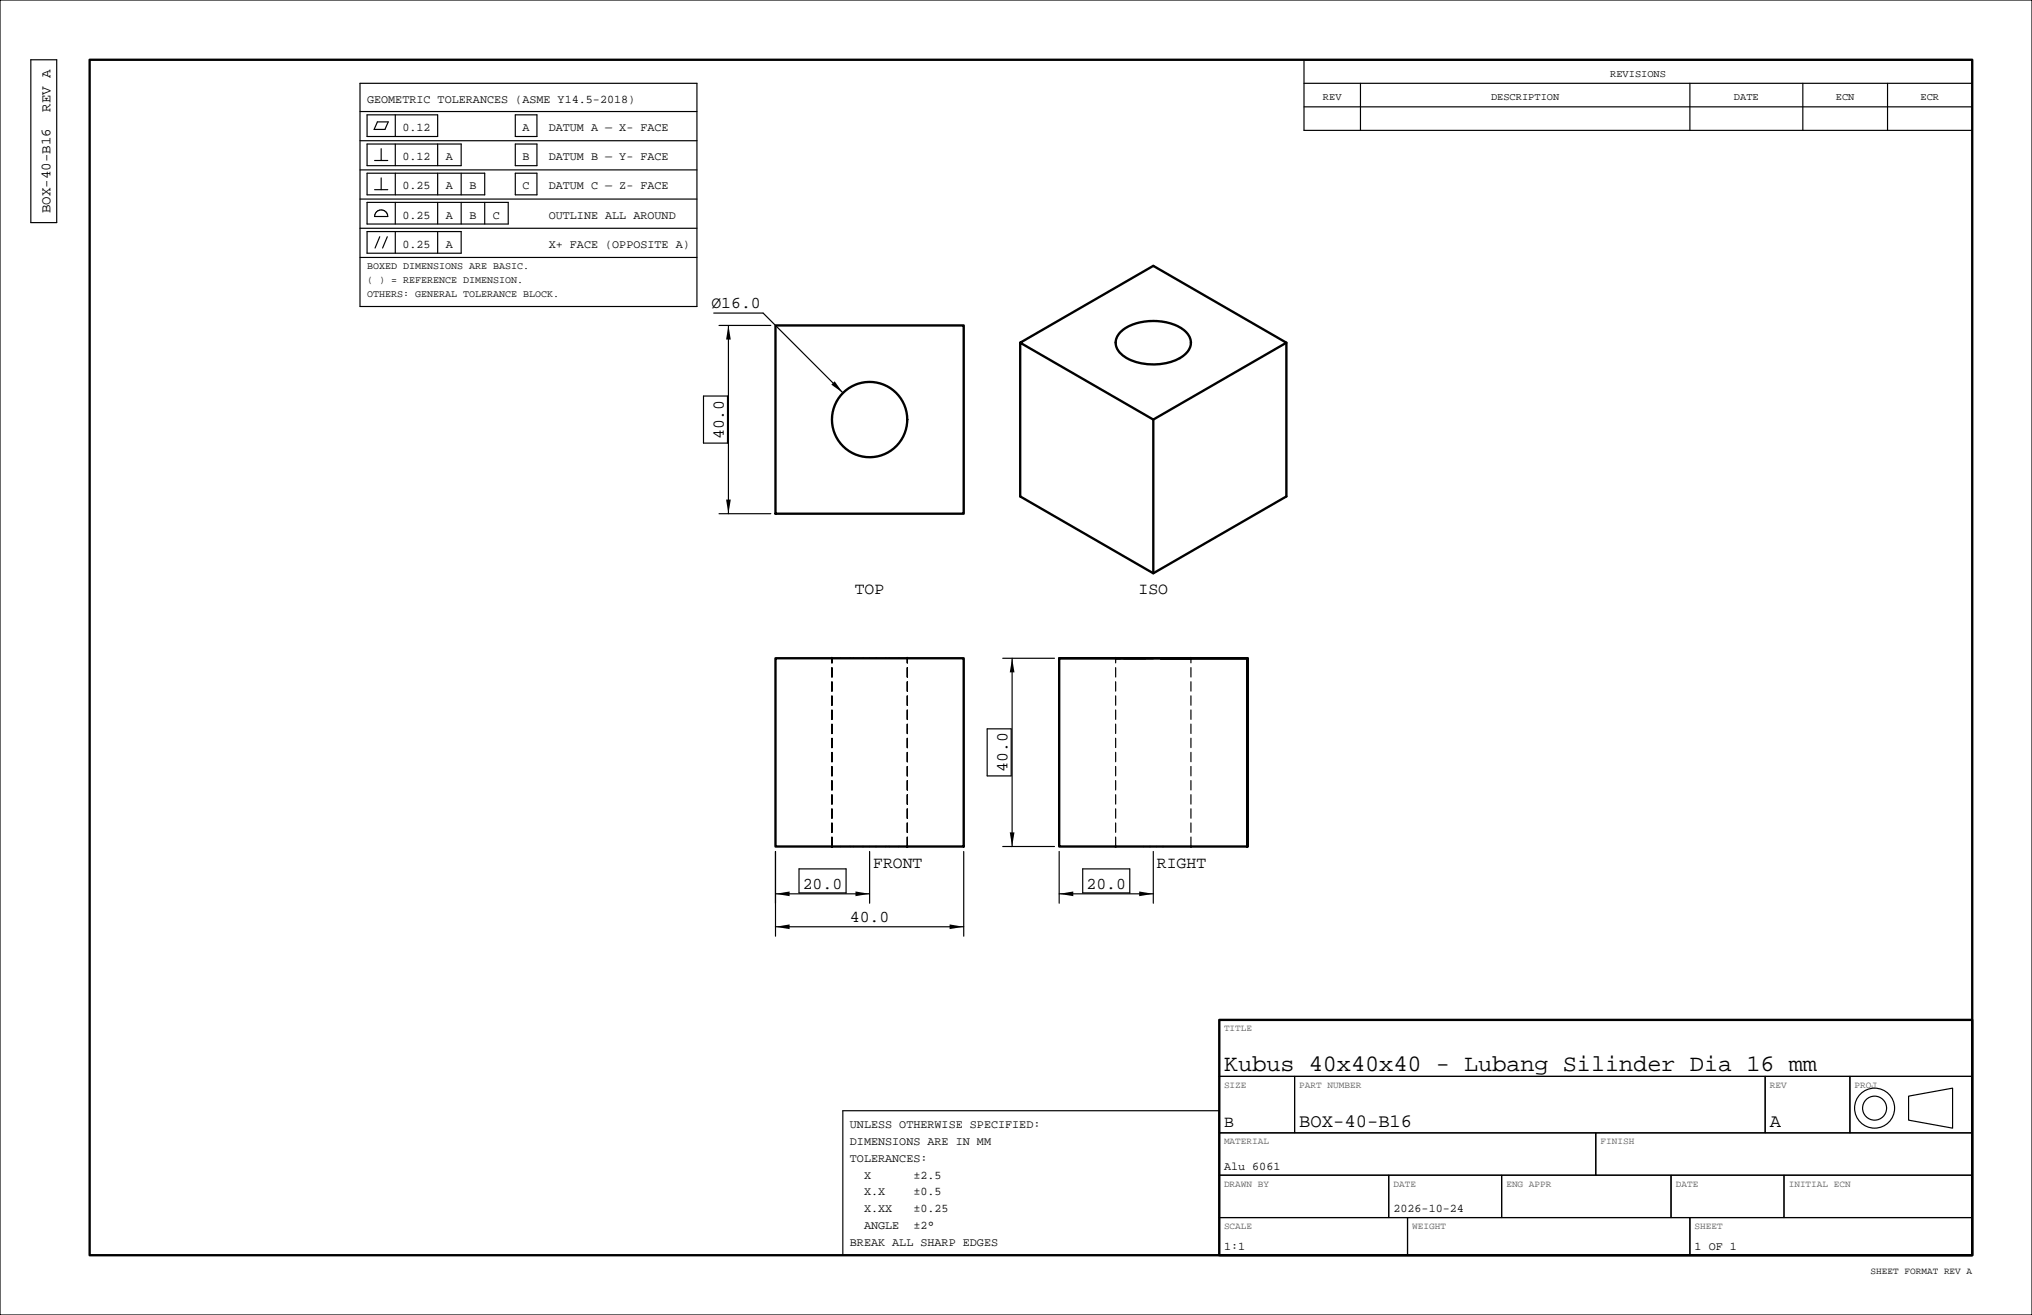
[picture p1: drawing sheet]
<svg xmlns="http://www.w3.org/2000/svg" width="432mm" height="279mm" viewBox="0 0 432 279" stroke-linecap="round" stroke-linejoin="round" font-family="sans-serif">
<!-- layer: BORDER -->
<path d="M0 0h431.8v279.4h-431.8z" fill="none" stroke="#000" stroke-width=".25"/>
<path d="M19.1 12.7h400v254h-400z" fill="none" stroke="#000" stroke-width=".5"/>
<!-- layer: VISIBLE -->
<g fill="none" stroke="#000" stroke-width=".5">
<path d="M245.1 56.5h.1M164.8 69.1h40v40h-40zM216.8 72.8l28.3 16.3 28.3-16.3-28.3-16.3-28.3 16.3v32.7l28.3 16.3 28.2-16.3M237.1 72.8h.1M238.1 70.5a11.4 11.4 0 0 1 10.6-1.8 5.8 5.8 0 0 1 4.3 3.4 3.6 3.6 0 0 1-2.3 4 12.1 12.1 0 0 1-12.1-.6 3.1 3.1 0 0 1-.5-5zM253.1 72.8h.1M273.4 72.8v32.7M245.1 89.1v32.7M164.8 139.9h40v40h-40zM176.8 139.9h.1M192.8 139.9h.1M237.1 139.8v.1"/>
<path d="M237.1 139.9h6.4M237.1 139.9h28h-40v40h40M238 139.9h-12.9M238.9 139.9h6.2M253.1 139.8v.1M176.8 179.9h.1M192.8 179.9h.1M237.1 179.8v.1M253.1 179.8v.1M265.1 179.9v-40v40"/>
<circle cx="184.8" cy="89.1" r="8"/>
</g>
<!-- layer: HIDDEN -->
<g fill="none" stroke="#000" stroke-width=".25" stroke-dasharray="2 1">
<path d="M178.6 139.9h-.1h.1M180.7 139.9h-.1h.1M181.4 139.9h-.1h.1M183.5 139.9h-.2h.2M184.9 139.9h-.2h.2M186.3 139.9h-.2h.2M188.3 139.9h-.2h.2M189 139.9h-.2h.2M191.1 139.9h-.2h.2M176.8 179.8v-39.9v39.9M178.5 179.9h.1h-.1M180.6 179.9h.1h-.1"/>
<path d="M181.3 179.9h.1h-.1M183.3 179.9h.2h-.2M184.7 179.9h.2h-.2M186.1 179.9h.2h-.2M188.1 179.9h.2h-.2M188.8 179.9h.2h-.2M190.9 179.9h.2h-.2M192.8 179.8v-39.9v39.9M237.1 179.8v-39.9M243.1 179.9h-.2h.2M244.5 179.9h-.2h.2M245.7 179.9h.2h-.2"/>
<path d="M247 179.9h.2h-.2M253.1 179.8v-39.9"/>
</g>
<!-- layer: DIMS -->
<g fill="none" stroke="#000" stroke-width=".25">
<path d="M151.7 66.5h10.5l16.9 17M152.8 69.1h11M154.8 69.1v40M149.5 84.1h5.1v10h-5.1zM152.8 109.1h11M213.1 139.9h11M215.1 139.9v40M209.8 154.9h5.1v10h-5.1zM213.1 179.9h11M164.8 180.9v18M164.8 189.9h20M164.8 196.9h40"/>
<path d="M169.8 184.6h10v5.1h-10zM184.8 180.9v11M204.8 180.9v18M225.1 189.9h20M225.1 180.9v11M230.1 184.6h10v5.1h-10zM245.1 180.9v11"/>
</g>
<path d="M154.8 69.1l.5 3h-1zM176.7 81.7l.7-.7 1.7 2.5zM154.3 106.1h1l-.5 3zM215.1 139.9l.5 3h-1zM214.6 176.9h1l-.5 3zM164.8 189.9l3-.5v1zM164.8 196.9l3-.5v1zM181.8 189.4l3 .5-3 .5zM201.8 196.4l3 .5-3 .5zM225.1 189.9l3-.5v1zM242.1 189.4l3 .5-3 .5z" fill="#000"/>
<!-- layer: TITLEBLOCK -->
<path d="M259.1 216.7h160v50h-160z" fill="none" stroke="#000" stroke-width=".5"/>
<g fill="none" stroke="#000" stroke-width=".25">
<path d="M6.6 12.7h5.5v34.6h-5.5zM76.5 17.7h71.6v47.4h-71.6zM277.1 12.7h142v15h-142zM277.1 17.7h142M289.1 17.7v10M359.1 17.7v10M383.1 17.7v10M401.1 17.7v10M76.5 23.7h71.6M76.5 29.9h71.6M76.5 36.1h71.6M78 24.4h15v4.6h-15z"/>
<path d="M78 30.6h20v4.6h-20zM78 36.8h25v4.6h-25zM79.6 34.1h2.8M80.2 25.9h2.3l-.7 1.6h-2.3zM81 31.6v2.5M81 37.8v2.5M84 24.4v4.6M84 30.6v4.6M84 36.8v4.6M93 30.6v4.6M93 36.8v4.6M98 36.8v4.6"/>
<path d="M109.5 24.4h4.6v4.6h-4.6zM109.5 30.6h4.6v4.6h-4.6zM109.5 36.8h4.6v4.6h-4.6zM277.1 22.7h142M76.5 42.3h71.6M76.5 48.5h71.6M76.5 54.7h71.6M78 43h30v4.6h-30zM78 49.2h20v4.6h-20zM79.6 40.3h2.8M80 45a1.4 1.4 0 0 1 1.5-.3 1.4 1.4 0 0 1 .9 1.3h-2.8zM80.7 50.3l-1 2.4"/>
<path d="M82.3 50.3l-1 2.4M84 43v4.6M84 49.2v4.6M93 43v4.6M93 49.2v4.6M98 43v4.6M103 43v4.6M259.1 216.7h160v12h-160zM179.1 236h80v30.7h-80zM259.1 228.7h16v12h-16zM275.1 228.7h100v12h-100zM375.1 228.7h18v12h-18z"/>
<path d="M393.1 228.7h26v12h-26zM405.6 232.9l9.3-1.7v8.5l-9.3-1.7zM259.1 240.7h80v9h-80zM259.1 249.7h36v9h-36zM259.1 258.7h40v8h-40zM295.1 249.7h24v9h-24zM299.1 258.7h60v8h-60zM319.1 249.7h36v9h-36zM339.1 240.7h80v9h-80zM355.1 249.7h24v9h-24zM359.1 258.7h60v8h-60zM379.1 249.7h40v9h-40z"/>
<circle cx="398.3" cy="235.4" r="4.3"/>
<circle cx="398.3" cy="235.4" r="2.55"/>
</g>
<text font-size="5" x="260.1" y="227.5">Kubus 40x40x40 - Lubang Silinder Dia 16 mm</text>
<g font-size="4">
<text x="276.1" y="239.5">BOX-40-B16</text>
<text x="376.1" y="239.5">A</text>
</g>
<g font-size="3.5">
<text x="151.2" y="65.5">Ø16.0</text>
<text x="153.8" y="93.3" transform="rotate(-90 153.8 93.3)">40.0</text>
<text x="181.6" y="126.3">TOP</text>
<text x="241.9" y="126.3">ISO</text>
<text x="214.1" y="164.1" transform="rotate(-90 214.1 164.1)">40.0</text>
<text x="185.5" y="184.4">FRONT</text>
<text x="245.8" y="184.4">RIGHT</text>
<text x="170.6" y="188.9">20.0</text>
<text x="230.9" y="188.9">20.0</text>
<text x="180.6" y="195.9">40.0</text>
<text x="260.1" y="239.5">B</text>
</g>
<g font-size="3">
<text x="10.8" y="23.7" transform="rotate(-90 10.8 23.7)">REV A</text>
<text x="10.8" y="45.3" transform="rotate(-90 10.8 45.3)">BOX-40-B16</text>
</g>
<g font-size="2.5">
<text x="78" y="21.9">GEOMETRIC TOLERANCES (ASME Y14.5-2018)</text>
<text x="85.5" y="27.8">0.12</text>
<text x="111.1" y="27.8">A</text>
<text x="116.6" y="27.8">DATUM A — X- FACE</text>
<text x="85.5" y="34">0.12</text>
<text x="94.8" y="34">A</text>
<text x="111.1" y="34">B</text>
<text x="116.6" y="34">DATUM B — Y- FACE</text>
<text x="85.5" y="40.2">0.25</text>
<text x="94.8" y="40.2">A</text>
<text x="99.8" y="40.2">B</text>
<text x="111.1" y="40.2">C</text>
<text x="116.6" y="40.2">DATUM C — Z- FACE</text>
<text x="85.5" y="46.4">0.25</text>
<text x="94.8" y="46.4">A</text>
<text x="99.8" y="46.4">B</text>
<text x="104.8" y="46.4">C</text>
<text x="116.6" y="46.4">OUTLINE ALL AROUND</text>
<text x="85.5" y="52.6">0.25</text>
<text x="94.8" y="52.6">A</text>
<text x="116.6" y="52.6">X+ FACE (OPPOSITE A)</text>
<text x="180.6" y="239.6">UNLESS OTHERWISE SPECIFIED:</text>
<text x="180.6" y="243.2">DIMENSIONS ARE IN MM</text>
<text x="180.6" y="246.8">TOLERANCES:</text>
<text x="183.6" y="250.4">X</text>
<text x="194.1" y="250.4">±2.5</text>
<text x="260.1" y="248.5">Alu 6061</text>
<text x="183.6" y="254">X.X</text>
<text x="183.6" y="257.6">X.XX</text>
<text x="194.1" y="254">±0.5</text>
<text x="194.1" y="257.6">±0.25</text>
<text x="296.1" y="257.5">2026-10-24</text>
<text x="183.6" y="261.2">ANGLE</text>
<text x="194.1" y="261.2">±2°</text>
<text x="180.6" y="264.8">BREAK ALL SHARP EDGES</text>
<text x="260.1" y="265.5">1:1</text>
<text x="360.1" y="265.5">1 OF 1</text>
</g>
<g font-size="2.2">
<text x="342.2" y="16.3">REVISIONS</text>
<text x="281.1" y="21.3">REV</text>
<text x="316.8" y="21.3">DESCRIPTION</text>
<text x="368.5" y="21.3">DATE</text>
<text x="390.1" y="21.3">ECN</text>
<text x="408.1" y="21.3">ECR</text>
</g>
<g font-size="2.1">
<text x="78" y="57.1">BOXED DIMENSIONS ARE BASIC.</text>
<text x="78" y="60.1">( ) = REFERENCE DIMENSION.</text>
<text x="78" y="63.1">OTHERS: GENERAL TOLERANCE BLOCK.</text>
</g>
<g font-size="2" fill="#555">
<text x="260.1" y="219.1">TITLE</text>
<text x="260.1" y="231.1">SIZE</text>
<text x="276.1" y="231.1">PART NUMBER</text>
<text x="376.1" y="231.1">REV</text>
<text x="394.1" y="231.1">PROJ</text>
<text x="260.1" y="243.1">MATERIAL</text>
<text x="340.1" y="243.1">FINISH</text>
<text x="260.1" y="252.1">DRAWN BY</text>
<text x="296.1" y="252.1">DATE</text>
<text x="320.1" y="252.1">ENG APPR</text>
<text x="356.1" y="252.1">DATE</text>
<text x="380.1" y="252.1">INITIAL ECN</text>
<text x="260.1" y="261.1">SCALE</text>
<text x="300.1" y="261.1">WEIGHT</text>
<text x="360.1" y="261.1">SHEET</text>
</g>
<text font-size="2" x="397.5" y="270.7">SHEET FORMAT REV A</text>
</svg>
